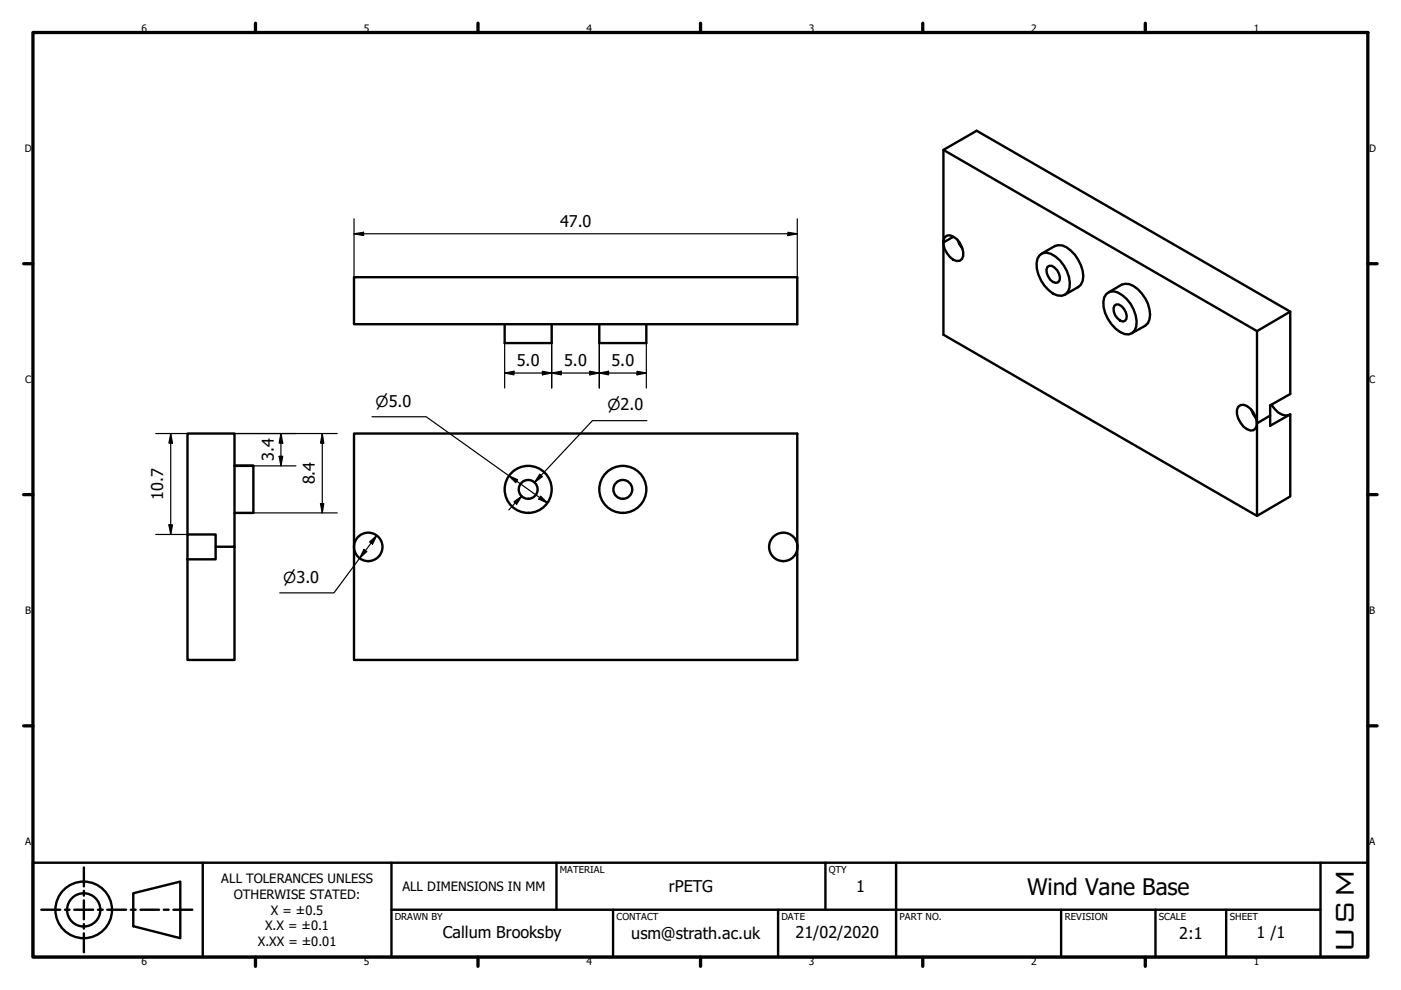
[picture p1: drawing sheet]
<svg xmlns="http://www.w3.org/2000/svg" width="297mm" height="210mm" viewBox="0 0 297 210" stroke-linecap="round" stroke-linejoin="round" font-family="sans-serif">
<!-- layer: Visible (ISO) -->
<g fill="none" stroke="#000" stroke-width=".51">
<path d="M200 31.8l66.5 38.4M75.1 58.8h93.9v9.9h-93.9zM200.3 50.3l.5-.4a2.91 2.91 0 0 1 2.7 1.6 3.4 3.4 0 0 1 .5 3.4 1.63 1.63 0 0 1-2.6-.4 3.9 3.9 0 0 1-1.1-4.2zM202.1 50.2l-2.1 1.2M203.1 51l.9 1.7M203.5 51.5l-.2 .2M220.4 54.1a2.39 2.39 0 0 1 3.4 .3 7.4 7.4 0 0 1 3 6.6 1.92 1.92 0 0 1-2.6 1.6 7.2 7.2 0 0 1-4.2-7.8zM220.8 53.8l2.8-1.6a2.99 2.99 0 0 1 3.4 .9 7.3 7.3 0 0 1 2.6 6.4l-.4 .9-.6 .5-2.8 1.6M222.1 56.6l.3-.2a2.3 2.3 0 0 1 2.1 1.7l.2 .7v.6l-.4 .5a1.71 1.71 0 0 1-2.1-1.3l-.3-.7v-.7zM107 68.7v4h10v-4M127.1 68.7v4h9.9v-4M234.6 62.3a2.4 2.4 0 0 1 3.3 .3 7.4 7.4 0 0 1 3 6.6 2.03 2.03 0 0 1-1.3 1.7 2.03 2.03 0 0 1-2.1-.5 7.8 7.8 0 0 1-3.6-6.4l.2-1z"/>
<path d="M235 62l2.8-1.6a3.1 3.1 0 0 1 3.4 .9 7 7 0 0 1 2.5 6.4l-.3 .8-.6 .6-2.8 1.5M236.3 64.8l.4-.2a2.38 2.38 0 0 1 2.2 2.4l-.1 .6-.3 .4-.4 .2a2.58 2.58 0 0 1-1.8-3.4zM266.5 70.2l7.1-4.1v17.4l-4.3 2.5v4.3l4.3-2.4v17.4l-7.1 4.1zM273.6 66.1l-66.5-38.4-7.1 4.1v39.2l66.5 38.4M49.7 98.7h4v10h-4M49.7 98.8h4M75.1 91.9h93.9v48h-93.9zM262.5 86.3a1.7 1.7 0 0 1 2.6 .3 4.1 4.1 0 0 1 1.1 4.2l-.5 .4a2.77 2.77 0 0 1-2.7-1.6 3.2 3.2 0 0 1-.5-3.3zM265.3 86.8l.4 1 .6 .8M269.3 88.1l-2.8 1.7M269.6 85.8a4.2 4.2 0 0 0 3 2.3l.7-.1M39.8 113.3h5.9v5.3h-5.9z"/>
<path d="M39.8 113.3v-21.4h9.9v24h-4M49.7 115.9v24h-9.9v-21.3"/>
<circle cx="78.1" cy="116" r="3"/>
<circle cx="112" cy="103.8" r="2"/>
<circle cx="112" cy="103.8" r="5"/>
<circle cx="132" cy="103.8" r="2"/>
<circle cx="132" cy="103.8" r="5"/>
<circle cx="166.1" cy="116" r="3"/>
</g>
<!-- layer: Border (ISO) -->
<g fill="none" stroke="#000" stroke-width=".7">
<path d="M7 6.9h283v196h-283zM54.2 4.9v2M101.3 4.9v2M148.5 4.9v2M195.6 4.9v2M242.8 4.9v2M5 55.9h2M290 55.9h2M5 104.9h2M290 104.9h2M5 153.9h2M290 153.9h2"/>
<path d="M54.2 202.9v2M101.3 202.9v2M148.5 202.9v2M195.6 202.9v2M242.8 202.9v2"/>
</g>
<!-- layer: Title (ISO) -->
<g fill="none" stroke="#000" stroke-width=".51">
<path d="M7 182.9h283v20h-283zM8.8 192.9h4M13.8 192.9h.9M15.7 192.9h4M17.8 183.9v4M17.8 188.9v1M17.8 190.9v4M17.8 195.9v1M17.8 197.9v4M20.8 192.9h1M22.7 192.9h4M27.7 192.9h1.1"/>
<path d="M28.3 189.4l9.9-2.5v12l-9.9-2.5zM29.8 192.9h3.9M34.7 192.9h1.1M36.8 192.9h4M43 182.9v20M83 192.9h197M83 182.9v20M118 182.9v10M130 192.9v10M165 192.9v10M175 182.9v10M190 182.9v20"/>
<path d="M225 192.9v10M245 192.9v10M260 192.9v10M280 182.9v20"/>
<circle cx="17.7" cy="192.9" r="6"/>
<circle cx="17.7" cy="192.9" r="3.5"/>
</g>
<!-- layer: Dimension (ISO) -->
<g fill="none" stroke="#000" stroke-width=".25">
<path d="M75.1 49.6l2-.4v.7zM75.1 49.6h93.9M75.1 46.4v12.4M167.1 49.2l1.9 .4-1.9 .3zM169 46.4v12.4M107 79.1l2-.4v.8zM107 79.1h30M107 72.7v9.6M115 78.7l2 .4-2 .4zM117 79.1l2-.4v.8zM117 72.7v9.6M125 78.7l2.1 .4-2.1 .4z"/>
<path d="M127.1 79.1l1.9-.4v.8zM127.1 72.7v9.6M135.1 78.7l1.9 .4-1.9 .4zM137 72.7v9.6M33 91.9h6.8M36.2 91.9l.4 2.1h-.8zM36.2 91.9v21.4M49.7 91.9h21.8M53.7 98.8h9M59.2 96.7h.7l-.3 2.1zM59.6 91.9l.3 2.1h-.7zM59.6 91.9v6.9"/>
<path d="M68.3 91.9l.3 2.1h-.7zM68.3 91.9v16.8M78.9 88.4h11.5l25.7 18.3M137.2 89.2h-11.6l-12.3 13.1 1.4-1.5M33 113.3h6.8M35.8 111.3h.8l-.4 2zM53.7 108.7h17.8M67.9 106.8h.7l-.3 1.9zM77.2 116.5l.6 .4-1.5 1.4zM78.4 114.9l1.5-1.4-.9 1.9zM79.9 113.5l-9.1 12.2h-11.5M107.9 100.9l1.8 .8-.4 .6z"/>
<path d="M109 106.4l1.6-1.2-1.1 1.7zM110.6 105.2l-2.7 2.9M114.4 100.6l.6 .5-1.7 1.2zM114.6 105.2l1.5 1.5-1.9-.9z"/>
</g>
<g fill="#000">
<path d="M75.1 49.6l2-.4v.7z" fill-rule="evenodd"/>
<path d="M167.1 49.2l1.9 .4-1.9 .3z" fill-rule="evenodd"/>
<path d="M107 79.1l2-.4v.8z" fill-rule="evenodd"/>
<path d="M115 78.7l2 .4-2 .4z" fill-rule="evenodd"/>
<path d="M117 79.1l2-.4v.8z" fill-rule="evenodd"/>
<path d="M125 78.7l2.1 .4-2.1 .4z" fill-rule="evenodd"/>
<path d="M127.1 79.1l1.9-.4v.8z" fill-rule="evenodd"/>
<path d="M135.1 78.7l1.9 .4-1.9 .4z" fill-rule="evenodd"/>
<path d="M36.2 91.9l.4 2.1h-.8z" fill-rule="evenodd"/>
<path d="M59.2 96.7h.7l-.3 2.1z" fill-rule="evenodd"/>
<path d="M59.6 91.9l.3 2.1h-.7z" fill-rule="evenodd"/>
<path d="M68.3 91.9l.3 2.1h-.7z" fill-rule="evenodd"/>
<path d="M35.8 111.3h.8l-.4 2z" fill-rule="evenodd"/>
<path d="M67.9 106.8h.7l-.3 1.9z" fill-rule="evenodd"/>
<path d="M77.2 116.5l.6 .4-1.5 1.4z" fill-rule="evenodd"/>
<path d="M78.4 114.9l1.5-1.4-.9 1.9z" fill-rule="evenodd"/>
<path d="M109 106.4l1.6-1.2-1.1 1.7z" fill-rule="evenodd"/>
<path d="M107.9 100.9l1.8 .8-.4 .6z" fill-rule="evenodd"/>
<path d="M114.6 105.2l1.5 1.5-1.9-.9z" fill-rule="evenodd"/>
<path d="M114.4 100.6l.6 .5-1.7 1.2z" fill-rule="evenodd"/>
</g>
<text font-size="7.3" x="287" y="202.1" transform="rotate(-90 287 202.1)">USM</text>
<text font-size="4.8" x="217.8" y="189.7">Wind Vane Base</text>
<g font-size="3.4">
<text x="118.7" y="48">47.0</text>
<text x="109.6" y="77.5">5.0</text>
<text x="119.6" y="77.5">5.0</text>
<text x="129.7" y="77.5">5.0</text>
<text x="58" y="97.8" transform="rotate(-90 58 97.8)">3.4</text>
<text x="34.6" y="106" transform="rotate(-90 34.6 106)">10.7</text>
<text x="66.7" y="102.7" transform="rotate(-90 66.7 102.7)">8.4</text>
<text x="141.8" y="189.1">rPETG</text>
<text x="181.5" y="189.1">1</text>
<text x="93.9" y="198.9">Callum Brooksby</text>
<text x="133.8" y="199">usm@strath.ac.uk</text>
<text x="168.7" y="198.9">21/02/2020</text>
<text x="250" y="199.2">2:1</text>
<text x="266.4" y="198.9">1 /1</text>
</g>
<g font-size="3.2">
<text x="79.6" y="86.2">⌀5.0</text>
<text x="128.8" y="87">⌀2.0</text>
<text x="60.1" y="123.5">⌀3.0</text>
</g>
<g font-size="2.7">
<text x="46.9" y="187.3">ALL TOLERANCES UNLESS</text>
<text x="49.6" y="190.6">OTHERWISE STATED:</text>
<text x="85.3" y="188.9">ALL DIMENSIONS IN MM</text>
<text x="56.2" y="197.2">X.X = ±0.1</text>
<text x="57.4" y="193.9">X = ±0.5</text>
<text x="54.7" y="200.5">X.XX = ±0.01</text>
</g>
<g font-size="2.2">
<text x="30" y="6.7">6</text>
<text x="77.2" y="6.7">5</text>
<text x="124.3" y="6.7">4</text>
<text x="171.5" y="6.7">3</text>
<text x="218.6" y="6.7">2</text>
<text x="265.8" y="6.7">1</text>
<text x="5.3" y="32.2">D</text>
<text x="290.3" y="32.2">D</text>
<text x="5.3" y="81.2">C</text>
<text x="290.3" y="81.2">C</text>
<text x="5.3" y="130.2">B</text>
<text x="290.3" y="130.2">B</text>
<text x="5.3" y="179.2">A</text>
<text x="290.3" y="179.2">A</text>
<text x="30" y="204.7">6</text>
<text x="77.2" y="204.7">5</text>
<text x="124.3" y="204.7">4</text>
<text x="171.5" y="204.7">3</text>
<text x="218.6" y="204.7">2</text>
<text x="265.8" y="204.7">1</text>
</g>
<g font-size="2">
<text x="118.7" y="185.1">MATERIAL</text>
<text x="175.7" y="185.1">QTY</text>
<text x="83.7" y="195.1">DRAWN BY</text>
<text x="130.7" y="195.1">CONTACT</text>
<text x="165.7" y="195.1">DATE</text>
<text x="190.7" y="195.1">PART NO.</text>
<text x="225.7" y="195">REVISION</text>
<text x="245.7" y="195.1">SCALE</text>
<text x="260.7" y="195.1">SHEET</text>
</g>
</svg>
